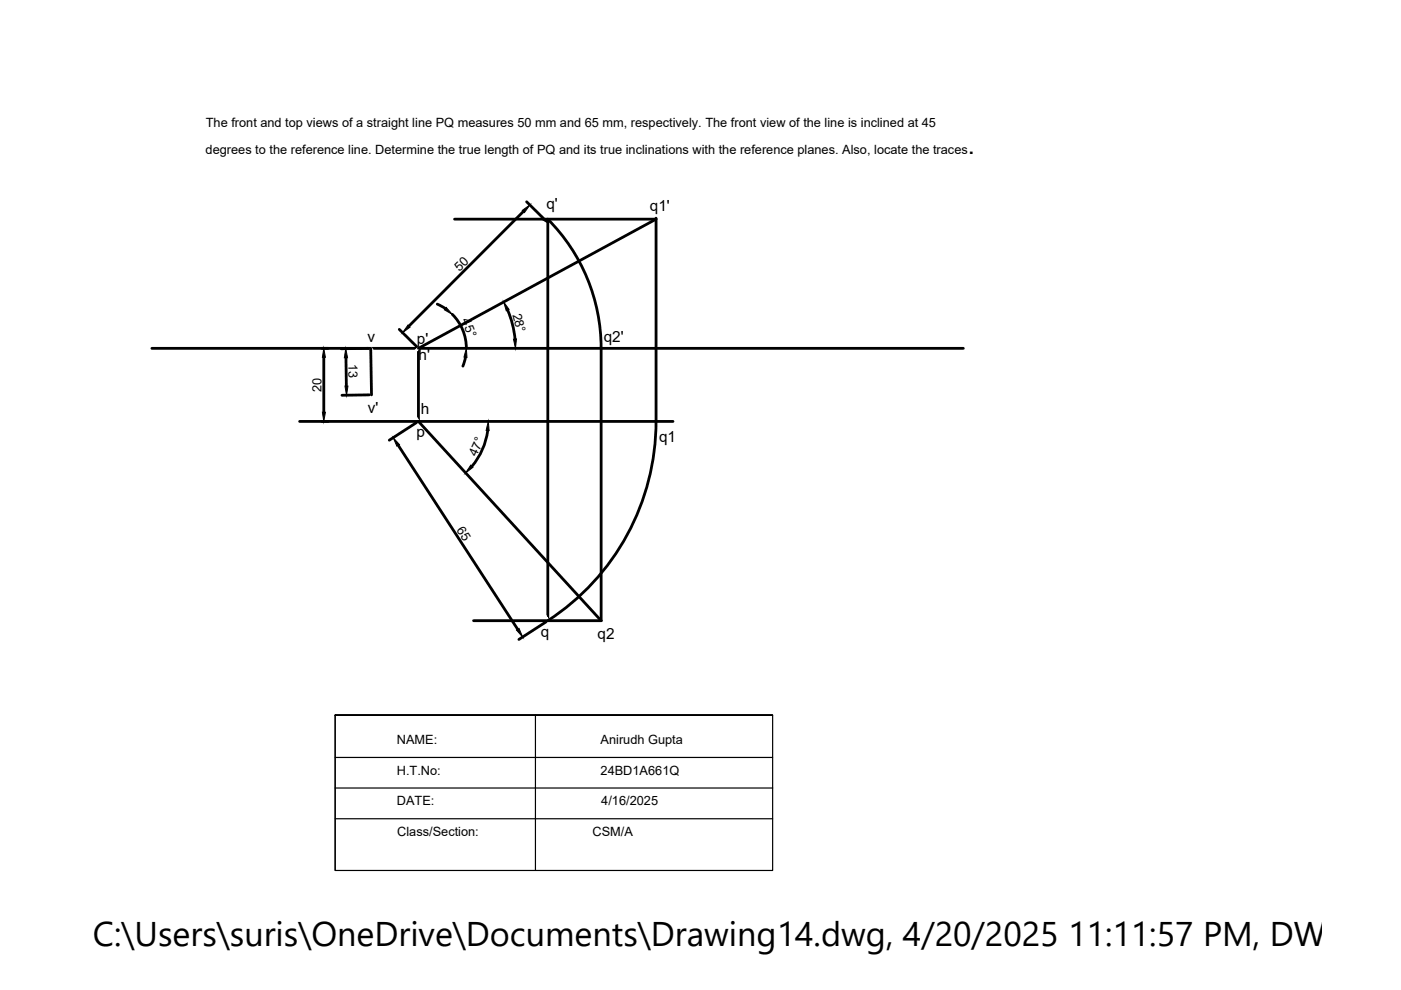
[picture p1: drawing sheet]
<svg xmlns="http://www.w3.org/2000/svg" width="297mm" height="210mm" viewBox="0 0 297 210" stroke-linecap="round" stroke-linejoin="round" font-family="sans-serif">
<!-- layer: 0 -->
<g fill="none" stroke="#000" stroke-width=".59">
<path d="M96.4 46.5h42.7l-50.4 27.4v15.5l38.8 42.2M111 44.8l-24.3 24.3M111.7 42.8l3.6 3.6M115.2 46.5l1 .6M139.1 46.3v43.1M32.2 73.9h172M68.7 75.8v11.6M73.3 75.8l.1 6.1M78.1 73.9h-5.8M78.6 73.9l.2 9.8M84.7 69.8l3.6 3.7M92.7 64.5l1.7 .9"/>
<path d="M95.9 66.7a10.2 10.2 0 0 1 3 7.1M98.7 75.8l-.6 1.8M107.6 65.8a20.6 20.6 0 0 1 1.6 6.1M63.5 89.4h79.2M78.3 83.7l-5.8 .1M84.4 94.4l25.4 39M88.3 89.6l-5.8 3.7M103.4 91.3a14.8 14.8 0 0 1-3.3 7.6M139.1 89.3a50.4 50.4 0 0 1-22.9 42.3M100.4 131.6h27.1M115.8 131.9l-5.8 3.7M116.1 131.6l.1-85.1a38.8 38.8 0 0 1 11.3 27.3v57.8"/>
</g>
<g fill="#fff" stroke="#fff" stroke-width=".21">
<path d="M78.6 83.6l.3 .2 37.1-37.5zM116 46.3l.3 .3-37.4 37.2z"/>
<path d="M78.5 73.9l37.8 57.6-37.5-57.8zM78.5 73.9l37.8 57.6-.3 .2z"/>
</g>
<g fill="#000" stroke="#000" stroke-width=".21">
<path d="M110.7 44.6l1.6-1.1-1.1 1.6zM68.7 73.9l.3 1.9h-.6zM73.3 73.9l.4 1.9h-.7zM86.5 68.9l.4 .5-1.5 1.1zM94.6 65.2l1.3 1.5-1.7-1zM98.9 73.9l.1 1.9-.6-.1zM106.8 64l1.1 1.6-.6 .3zM108.9 71.9h.6l-.2 2zM68.4 87.4h.6l-.3 2zM73.1 81.9h.7l-.3 1.9zM83.4 92.8l1.3 1.5-.6 .3zM99.8 98.6l.5 .5-1.6 1.2z"/>
<path d="M103.5 89.4l.2 1.9h-.6zM109.5 133.6l.6-.3 .7 1.8z"/>
</g>
<path d="M113.5 151.6v33M163.8 151.6h-92.7h92.7v33h-92.7v-33v33M71.1 160.6h92.7M71.1 167.1h92.7M71.1 173.6h92.7" fill="none" stroke="#000" stroke-width=".25"/>
<text font-size="7.3" x="19.7" y="200.6">C:\Users\suris\OneDrive\Documents\Drawing14.dwg, 4/20/2025 11:11:57 PM, DWG To</text>
<text font-size="5.4" x="205.2" y="32.8">.</text>
<g font-size="3.2">
<text x="115.9" y="44.4">q'</text>
<text x="137.8" y="44.8">q1'</text>
<text x="77.9" y="72.4">v</text>
<text x="88.4" y="72.8">p'</text>
<text x="88.8" y="76.4">h'</text>
<text x="128" y="72.4">q2'</text>
<text x="78" y="87.5">v'</text>
<text x="89.2" y="87.8">h</text>
<text x="88.3" y="92.6">p</text>
<text x="139.7" y="93.6">q1</text>
<text x="114.7" y="135.1">q</text>
<text x="126.7" y="135.5">q2</text>
</g>
<g font-size="2.7">
<text x="43.6" y="27">The front and top views of a straight line PQ measures 50 mm and 65 mm, respectively. The front view of the line is inclined at 45</text>
<text x="43.6" y="32.8">degrees to the reference line. Determine the true length of PQ and its true inclinations with the reference planes. Also, locate the traces</text>
<text x="97.4" y="57.7" transform="rotate(-44 97.4 57.7)">50</text>
<text x="97.8" y="67.9" transform="rotate(68 97.8 67.9)">45°</text>
<text x="108.7" y="66.7" transform="rotate(76 108.7 66.7)">28°</text>
<text x="73.9" y="77.2" transform="rotate(89 73.9 77.2)">13</text>
<text x="68.1" y="83.1" transform="rotate(-90 68.1 83.1)">20</text>
<text x="101" y="96.9" transform="rotate(-66 101 96.9)">47°</text>
<text x="96.7" y="112.4" transform="rotate(57 96.7 112.4)">65</text>
<text x="84.1" y="157.8">NAME:</text>
<text x="127.3" y="157.8">Anirudh Gupta</text>
<text x="84.1" y="164.2">H.T.No:</text>
<text x="127.3" y="164.2">24BD1A661Q</text>
<text x="84.1" y="170.7">DATE:</text>
<text x="127.5" y="170.7">4/16/2025</text>
<text x="84.2" y="177.2">Class/Section:</text>
<text x="125.6" y="177.2">CSM/A</text>
</g>
</svg>
